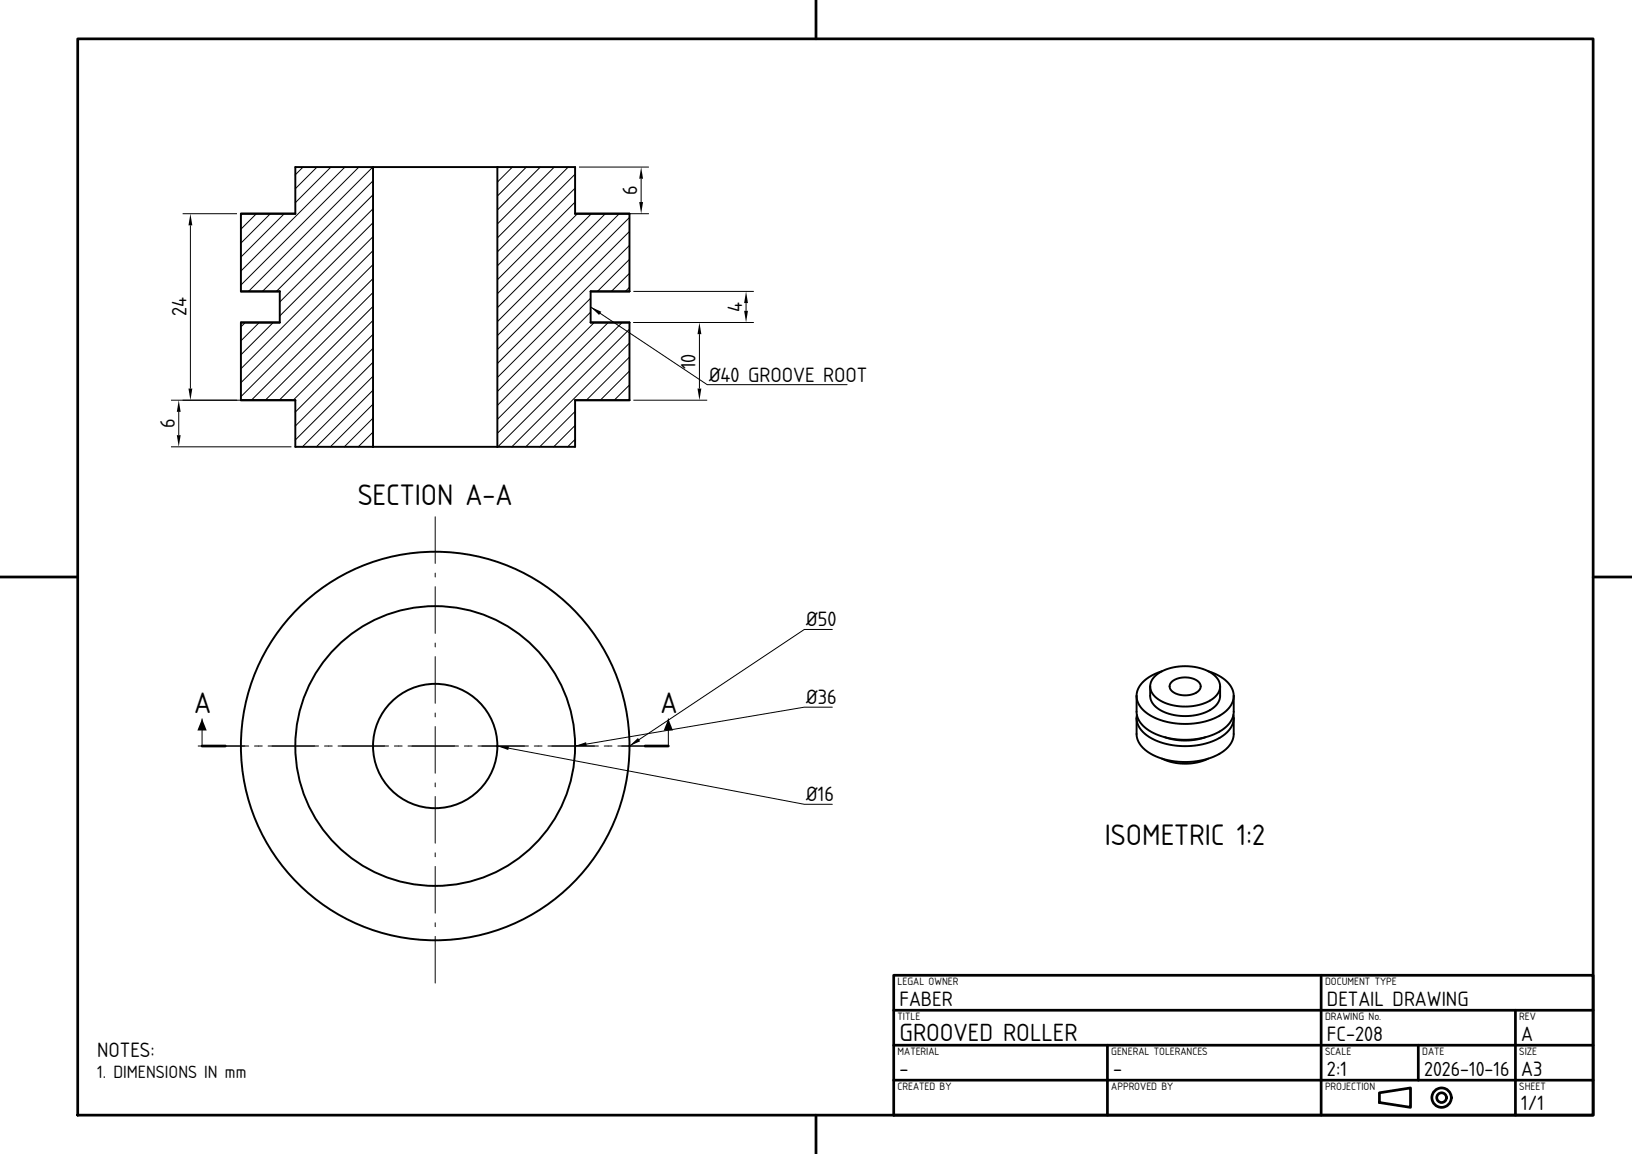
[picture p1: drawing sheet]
<svg xmlns="http://www.w3.org/2000/svg" width="420mm" height="297mm" viewBox="0 0 420 297" stroke-linecap="round" stroke-linejoin="round" font-family="sans-serif">
<!-- layer: visible -->
<g fill="none" stroke="#000" stroke-width=".5">
<path d="M62 55h14M62 55v20M96 43h32M96 43h-20v12M96 43v72M128 43h20v12M128 43v72M148 55h14M162 55v20M62 75h10M72 75v8M152 75h10"/>
<path d="M152 75v8M62 83h10M62 83v20M152 83h10M162 83v20M62 103h14M76 103v12h20M96 115h32M148 103h14M148 103v12h-20M292.5 179.1v4.1a6.8 6.8 0 0 0 4.6 5.6 18.3 18.3 0 0 0 18.4-1.7l1.2-1.4 .7-1.5 .1-5.1M292.5 179.1a6.8 6.8 0 0 0 4.6 5.6 18.3 18.3 0 0 0 18.4-1.7l1.5-1.9 .5-2"/>
<path d="M296 176.7v2.4a5.4 5.4 0 0 0 4.4 4.5 12.8 12.8 0 0 0 12.2-1.8l.8-.9 .5-1 .1-3.2M296 176.7a5.4 5.4 0 0 0 4.4 4.4 12.8 12.8 0 0 0 12.2-1.7l1.1-1.3 .3-1.4M296 176.7a5.5 5.5 0 0 1 4.5-4.5 13.1 13.1 0 0 1 12.3 1.9 3.7 3.7 0 0 1 1.2 2.6M299 172.8l-1.8 .7-1.6 .9-1.3 1-1 1.2a4.6 4.6 0 0 0-.8 2.5M301.5 175.5a5.5 5.5 0 0 1 7.3 .4l.1 1.2-.8 1-1.8 .7-1.9 .1a3.1 3.1 0 0 1-3.4-2.4zM311 172.8l1.8 .7 1.6 .9 1.3 1 1 1.2a4.6 4.6 0 0 1 .8 2.5M292.5 184.8a6.8 6.8 0 0 0 4.6 5.6 18.3 18.3 0 0 0 18.4-1.7l1.5-1.9 .5-2M292.5 184.8v4.1a6.8 6.8 0 0 0 4.6 5.6 18.3 18.3 0 0 0 18.4-1.7l1.2-1.4 .7-1.4 .1-5.2M292.6 184l-.1 .8M299 195.2l2.8 1 3.2 .3 3.2-.3 2.8-1M299.8 189.7l2.5 .7 2.7 .2 2.7-.2 2.5-.7M317.4 184l.1 .8"/>
<circle cx="112" cy="192" r="50"/>
<circle cx="112" cy="192" r="36"/>
<circle cx="112" cy="192" r="16"/>
</g>
<!-- layer: hatch -->
<g fill="none" stroke="#000" stroke-width=".26">
<path d="M62.4 55l-.4 .4M66 55l-4 4M69.6 55l-7.6 7.6M73.2 55l-11.2 11.2M78 43l-2 2M81.6 43l-5.6 5.6M85.2 43l-9.2 9.2M88.8 43l-26.8 26.8M92.4 43l-30.4 30.4M95.9 43l-32 32M96 50.1l-24.9 24.9M96 46.5l-28.5 28.5"/>
<path d="M96 57.3l-24 24M96 53.7l-24 24M128.3 43l-.3 .3M131.9 43l-3.9 3.9M135.5 43l-7.5 7.5M139.1 43l-11.1 11.1M142.6 43l-14.6 14.6M146.2 43l-18.2 18.2M148 52l-20 20M148 48.4l-20 20M148 44.8l-20 20M148.6 55l-20.6 20.6"/>
<path d="M152.2 55l-24.2 24.2M155.8 55l-27.8 27.8M159.4 55l-31.4 31.4M162 59.6l-34 34M162 56l-34 34M96 78.9l-24.1 24.1M96 75.3l-27.7 27.7M96 68.1l-34 34M96 64.5l-34 34M96 60.9l-34 34M96 71.7l-31.3 31.3M152 76.7l-24 24"/>
<path d="M162 73.9l-1.1 1.1M162 70.3l-4.7 4.7M162 66.7l-8.3 8.3M162 63.2l-34 34M63.1 83l-1.1 1.1M66.7 83l-4.7 4.7M70.3 83l-8.3 8.3M96 96.8l-18.2 18.2M96 93.2l-20 20M96 89.6l-20 20M96 86.1l-20 20M96 82.5l-20.5 20.5"/>
<path d="M152 80.3l-24 24M152.9 83l-24.9 24.9M156.5 83l-28.5 28.5M160.1 83l-32 32M162 99.1l-3.9 3.9M162 95.5l-7.5 7.5M162 91.9l-11.1 11.1M162 88.3l-26.7 26.7M162 84.7l-30.3 30.3M96 114.8l-.2 .2M96 111.2l-3.8 3.8M96 107.6l-7.4 7.4"/>
<path d="M96 104l-11 11M96 100.4l-14.6 14.6M148 113.1l-1.9 1.9M148 109.5l-5.5 5.5M148 105.9l-9.1 9.1M162 102.7l-.3 .3"/>
</g>
<!-- layer: center -->
<g fill="none" stroke="#000" stroke-width=".26">
<path d="M112 133v12M112 147.5v1M112 151v12M112 165.5v1M112 169v12M51 192h13M65.5 192h2M69 192h13M83.5 192h2M87 192h13M101.5 192h2M105 192h13"/>
<path d="M112 183.5v1M112 187v12M119.5 192h2M123 192h13M137.5 192h2M141 192h13M155.5 192h2M159 192h13M112 201.5v1M112 205v12M112 219.5v1M112 223v12"/>
<path d="M112 237.5v1M112 241v12"/>
</g>
<!-- layer: visible -->
<path d="M52 192h6M166 192h6" fill="none" stroke="#000" stroke-width=".7"/>
<!-- layer: dim -->
<path d="M152 79l30 20h36M214.2 162h-7.2l-45 30M52 185v7M128 192l79 15h7.2M172 185v7M214.2 182h-7.2l-59 10" fill="none" stroke="#000" stroke-width=".26"/>
<path d="M152 79l2.7 1.2-.5 .9zM52 185l1.2 3h-2.4zM128 192l3 .1-.2 1zM148 192l2.8-1 .2 1zM162 192l2.2-2.1 .5 .9zM172 185l1.2 3h-2.4z" fill="#000"/>
<!-- layer: frame -->
<g fill="none" stroke="#000" stroke-width=".7">
<path d="M20 10h390v277h-390zM210 0v10M0 148.5h20M410 148.5h10M230 251h180v36h-180zM230 260h180M340 251v36M390 260v27M230 278h180M230 269h180M285 269v18M365 269v9"/>
<path d="M210 287v10M355 281.2l8-1.2v5l-8-1.3z"/>
<circle cx="371" cy="282.5" r="2.5"/>
<circle cx="371" cy="282.5" r="1.25"/>
</g>
<!-- layer: Dimensions -->
<g fill="none" stroke="#000" stroke-width=".26">
<path d="M47 55h14M49 58v42M149 55h18M149 43h18M165 46v6M163 75h31M192 78v2M163 83h31M180 86v14M44 103h31M44 115h31M46 106v6"/>
<path d="M163 103h19"/>
</g>
<path d="M49 55l.5 3h-1zM165 43l.5 3h-1zM164.5 52h1l-.5 3zM192 75l.5 3h-1zM180 83l.5 3h-1zM191.5 80h1l-.5 3zM46 103l.5 3h-1zM45.5 112h1l-.5 3zM48.5 100h1l-.5 3zM179.5 100h1l-.5 3z" fill="#000"/>
<g font-size="7.2">
<text x="92.1" y="130">SECTION A-A</text>
<text x="50" y="183.5">A</text>
<text x="170" y="183.5">A</text>
<text x="284.3" y="217.5">ISOMETRIC 1:2</text>
</g>
<text font-size="6" x="231.5" y="267.8">GROOVED ROLLER</text>
<g font-size="5">
<text x="164" y="50.2" transform="rotate(-90 164 50.2)">6</text>
<text x="48" y="81.5" transform="rotate(-90 48 81.5)">24</text>
<text x="191" y="80.3" transform="rotate(-90 191 80.3)">4</text>
<text x="179" y="95" transform="rotate(-90 179 95)">10</text>
<text x="182.5" y="98.2">Ø40 GROOVE ROOT</text>
<text x="45" y="110.2" transform="rotate(-90 45 110.2)">6</text>
<text x="207.5" y="161.2">Ø50</text>
<text x="207.5" y="181.2">Ø36</text>
<text x="207.5" y="206.2">Ø16</text>
<text x="231.5" y="258.8">FABER</text>
<text x="341.5" y="258.8">DETAIL DRAWING</text>
<text x="341.5" y="267.8">FC-208</text>
<text x="391.5" y="267.8">A</text>
<text x="25" y="272">NOTES:</text>
<text x="231.5" y="276.8">-</text>
<text x="286.5" y="276.8">-</text>
<text x="341.5" y="276.8">2:1</text>
<text x="391.5" y="276.8">A3</text>
<text x="391.5" y="285.8">1/1</text>
</g>
<text font-size="4.9" x="366.5" y="276.8">2026-10-16</text>
<text font-size="4.3" x="25" y="277.5">1. DIMENSIONS IN mm</text>
<g font-size="2.6">
<text x="231" y="253.4">LEGAL OWNER</text>
<text x="341" y="253.4">DOCUMENT TYPE</text>
<text x="231" y="262.4">TITLE</text>
<text x="341" y="262.4">DRAWING No.</text>
<text x="391" y="262.4">REV</text>
<text x="231" y="271.4">MATERIAL</text>
<text x="286" y="271.4">GENERAL TOLERANCES</text>
<text x="341" y="271.4">SCALE</text>
<text x="366" y="271.4">DATE</text>
<text x="391" y="271.4">SIZE</text>
<text x="231" y="280.4">CREATED BY</text>
<text x="286" y="280.4">APPROVED BY</text>
<text x="341" y="280.4">PROJECTION</text>
<text x="391" y="280.4">SHEET</text>
</g>
</svg>
